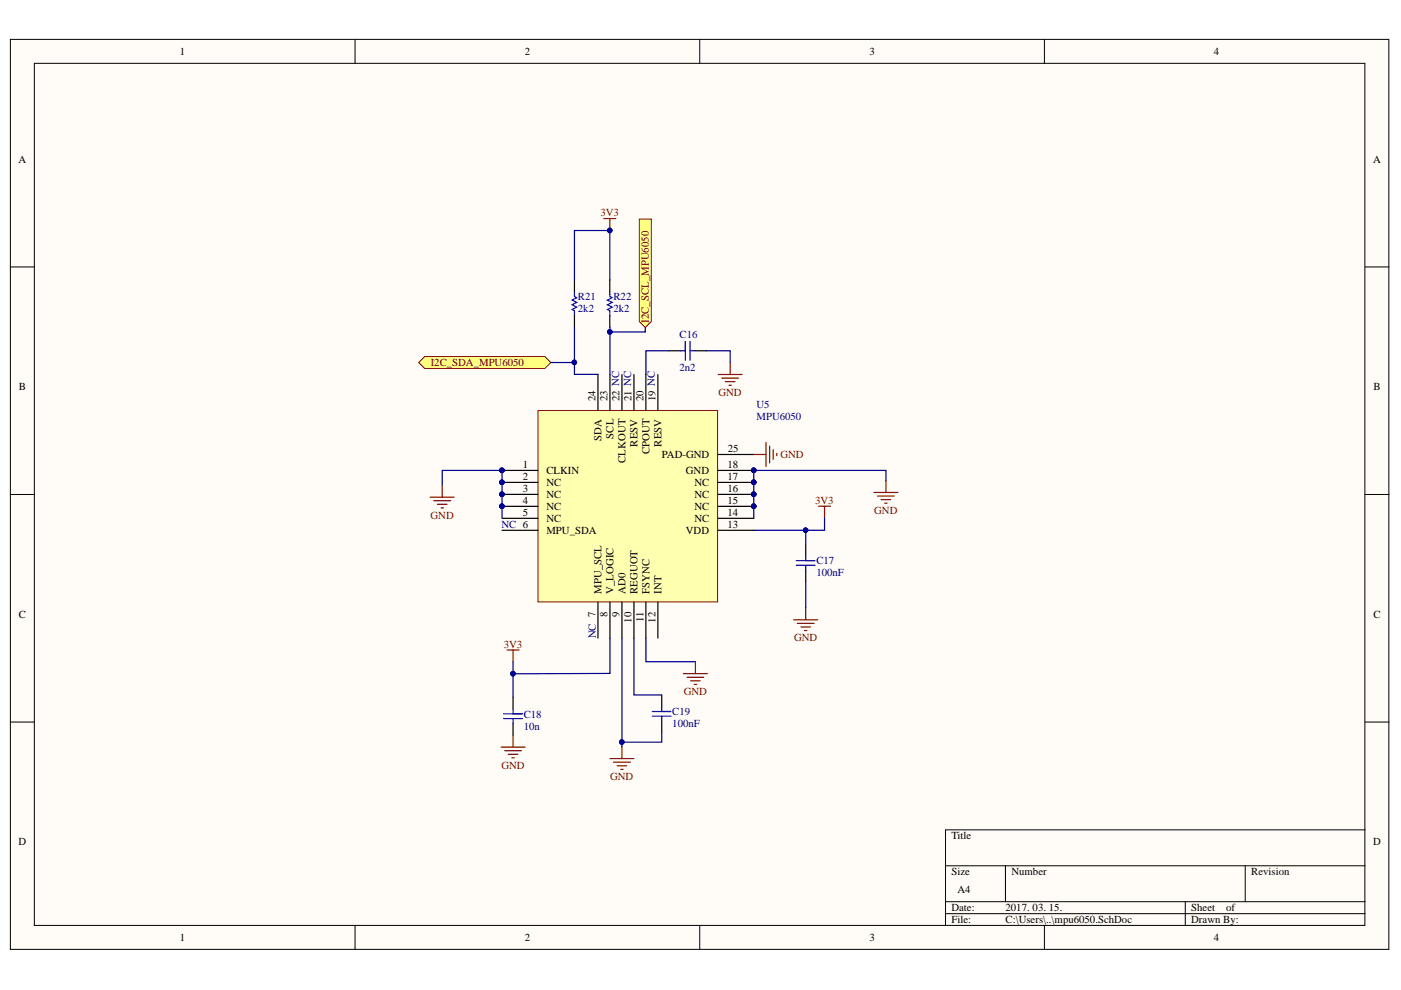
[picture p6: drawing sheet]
<svg xmlns="http://www.w3.org/2000/svg" width="297mm" height="210mm" viewBox="0 0 297 210" stroke-linecap="round" stroke-linejoin="round" font-family="sans-serif">
<g fill="#fffcf8" stroke="#000" stroke-width=".21">
<path d="M2.2 8.4h292.3v192.9h-292.3z"/>
<path d="M7.3 13.4h282.1v182.8h-282.1z"/>
</g>
<g fill="none" stroke="#000" stroke-width=".21">
<path d="M75.3 8.4v5M148.4 8.4v5M221.4 8.4v5M2.2 56.6h5.1M289.4 56.6h5.1M2.2 104.8h5.1M289.4 104.8h5.1M2.2 153.1h5.1M289.4 153.1h5.1M289.4 175.9h-88.9v20.4M75.3 196.3v5M148.4 196.3v5"/>
<path d="M200.5 183.6h88.9M200.5 191.2h88.9M200.5 193.7h88.9M213.2 183.6v7.6M221.4 196.3v5M251.3 191.2v5.1M264 183.6v7.6"/>
</g>
<path d="M107.5 137.8h2.6M108.8 137.8v2.5M131.9 158.3v2.5M129.3 160.8h5.1M130.1 161.6h3.5M130.8 162.4h2.1M131.6 163.1h.5" fill="none" stroke="#800000" stroke-width=".25"/>
<g fill="#ffff80" stroke="#800000" stroke-width=".21">
<path d="M135.5 46.4h2.6v21.8l-1.3 1.2-1.3-1.2z" fill-rule="evenodd"/>
<path d="M88.8 76.9l1.2-1.3h25.5l1.3 1.3-1.3 1.2h-25.5z" fill-rule="evenodd"/>
</g>
<g fill="none" stroke="#800000" stroke-width=".25">
<path d="M128 46.3h2.6M129.3 46.3v2.6M152.3 79.4h5.1M154.8 76.9v2.5M153 80.2h3.6M153.8 80.9h2M154.6 81.7h.5M91.2 105.4h5.1M92 106.2h3.5M92.7 106.9h2.1M93.5 107.7h.5M93.8 102.9v2.5"/>
<path d="M173.5 107.3h2.6M174.8 107.3v2.6M185.3 104.4h5.1M186.1 105.2h3.5M186.8 105.9h2M187.6 106.7h.5M187.8 101.9v2.5M168.3 131.4h5.1M169 132.2h3.6M169.8 132.9h2M170.6 133.7h.5M170.8 128.9v2.5"/>
<path d="M106.2 158.4h5.1M107 159.2h3.6M107.8 159.9h2M108.8 155.9v2.5M144.9 142.8h5.1M145.7 143.6h3.5M146.4 144.4h2.1M147.2 145.1h.5M147.4 140.3v2.5M108.5 160.7h.5"/>
</g>
<g fill="#000080" stroke="#000080" stroke-width=".21">
<circle cx="129.3" cy="48.9" r=".48"/>
<circle cx="170.8" cy="112.4" r=".48"/>
<circle cx="108.8" cy="142.8" r=".48"/>
<circle cx="121.8" cy="76.8" r=".48"/>
<circle cx="106.4" cy="99.7" r=".48"/>
<circle cx="106.4" cy="102.3" r=".48"/>
<circle cx="106.4" cy="104.8" r=".48"/>
<circle cx="106.4" cy="107.3" r=".48"/>
<circle cx="159.8" cy="107.3" r=".48"/>
<circle cx="159.8" cy="104.8" r=".48"/>
<circle cx="159.8" cy="102.3" r=".48"/>
<circle cx="159.8" cy="99.7" r=".48"/>
<circle cx="131.8" cy="157.3" r=".48"/>
<circle cx="129.3" cy="70.4" r=".48"/>
</g>
<g fill="none" stroke="#00f" stroke-width=".25">
<path d="M121.8 61.9v1l.5 .2-1 .5 1 .5-1 .5 1 .5-1 .5 .5 .3v1M129.3 61.9v1l.5 .2-1 .5 1 .5-1 .5 1 .5-1 .5 .5 .3v1M144.3 74.4h1v-2v4M146.3 72.4v4M146.3 74.4h1M168.8 119.9h4M170.8 117.9v1h2h-4M170.8 119.9v1M106.8 152.4h4M108.8 150.3v1h2h-4M108.8 152.4v.9M138.3 151.8h4"/>
<path d="M140.3 149.8v1.1h2h-4M140.3 151.8v1.1"/>
</g>
<path d="M121.8 59.4v2.5M129.3 59.4v2.5M121.8 66.9v2.5M129.3 66.9v2.5M141.8 74.4h2.5M147.3 74.4h2.5M170.8 115.4v2.5M170.8 120.9v2.5M108.8 147.9v2.4M108.8 153.3v2.6M140.3 147.4v2.4M140.3 152.9v2.5" fill="none" stroke="#000" stroke-width=".25"/>
<g fill="none" stroke="#000080" stroke-width=".25">
<path d="M121.8 59.4v-10.5h7.5v10.5M116.8 76.9h5M136.8 69.4v1h-7.5M141.8 74.4h-4.9v5M149.8 74.4h5v2.5M93.8 102.9v-3.2h12.6v10M170.8 112.4v3M174.8 109.9v2.5h-15M187.8 101.9v-2.2h-28v10.2M129.3 135.3v7.5l-20.5 .1v-2.6M134.4 135.3v12.1h5.9M136.9 135.3v5h10.5"/>
<path d="M170.8 123.4v5.5M108.8 142.9v5M140.3 155.4v2h-8.4"/>
</g>
<path d="M114.1 87h38v40.6h-38z" fill="#ffffb0" stroke="#800000" stroke-width=".21"/>
<g fill="none" stroke="#000" stroke-width=".25">
<path d="M126.8 79.4v7.6M129.3 79.4v7.6M131.9 79.4v7.6M134.4 79.4v7.6M136.9 79.4v7.6M139.5 79.4v7.6M106.4 99.7h7.7M152.2 99.7h7.6M152.2 96.4h7.7M106.4 102.3h7.7M106.4 104.8h7.7M106.4 107.4h7.7"/>
<path d="M106.4 109.9h7.7M106.4 112.4h7.7M152.2 102.3h7.6M152.2 104.8h7.6M152.2 107.4h7.6M152.2 109.9h7.6M152.2 112.4h7.6M126.8 127.7v7.6M129.3 127.7v7.6M131.9 127.7v7.6M134.4 127.7v7.6M136.9 127.7v7.6"/>
<path d="M139.5 127.7v7.6"/>
</g>
<g fill="#000080" stroke="#000080" stroke-width=".21">
<circle cx="106.4" cy="99.7" r=".48"/>
<circle cx="106.4" cy="102.3" r=".48"/>
<circle cx="106.4" cy="104.8" r=".48"/>
<circle cx="106.4" cy="107.3" r=".48"/>
<circle cx="159.8" cy="107.3" r=".48"/>
<circle cx="159.8" cy="104.8" r=".48"/>
<circle cx="159.8" cy="102.3" r=".48"/>
<circle cx="159.8" cy="99.7" r=".48"/>
<circle cx="121.8" cy="76.8" r=".48"/>
<circle cx="129.3" cy="70.4" r=".48"/>
<circle cx="131.8" cy="157.3" r=".48"/>
</g>
<path d="M121.8 69.4v10h5M129.3 69.4v10M131.9 135.3v23" fill="none" stroke="#000080" stroke-width=".25"/>
<path d="M159.9 96.4h2.5M162.4 93.8v5.1M163.2 94.6v3.5M163.9 95.3v2.1M164.7 96.1v.5" fill="none" stroke="#800000" stroke-width=".25"/>
<g font-size="2.3">
<text x="38.2" y="11.7">1</text>
<text x="111.2" y="11.7">2</text>
<text x="184.3" y="11.7">3</text>
<text x="257.4" y="11.7">4</text>
<text x="3.9" y="34.5">A</text>
<text x="291.1" y="34.5">A</text>
<text x="4" y="82.8">B</text>
<text x="291.2" y="82.8">B</text>
<text x="126.3" y="85" transform="rotate(-90 126.3 85)">24</text>
<text x="128.8" y="85" transform="rotate(-90 128.8 85)">23</text>
<text x="131.4" y="85" transform="rotate(-90 131.4 85)">22 NC</text>
<text x="133.9" y="85" transform="rotate(-90 133.9 85)">21 NC</text>
<text x="136.5" y="85" transform="rotate(-90 136.5 85)">20</text>
<text x="139" y="85" transform="rotate(-90 139 85)">19 NC</text>
<text x="127.5" y="93.4" transform="rotate(-90 127.5 93.4)">SDA</text>
<text x="130.1" y="93" transform="rotate(-90 130.1 93)">SCL</text>
<text x="135.2" y="94.7" transform="rotate(-90 135.2 94.7)">RESV</text>
<text x="140.3" y="94.7" transform="rotate(-90 140.3 94.7)">RESV</text>
<text x="154.3" y="95.9">25</text>
<text x="110.9" y="99.3">1</text>
<text x="110.9" y="101.8">2</text>
<text x="115.9" y="100.5">CLKIN</text>
<text x="132.6" y="98.1" transform="rotate(-90 132.6 98.1)">CLKOUT</text>
<text x="137.7" y="96.3" transform="rotate(-90 137.7 96.3)">CPOUT</text>
<text x="140.3" y="97.1">PAD-GND</text>
<text x="145.4" y="100.5">GND</text>
<text x="154.2" y="101.8">17</text>
<text x="154.2" y="99.3">18</text>
<text x="110.9" y="104.3">3</text>
<text x="110.9" y="106.9">4</text>
<text x="115.9" y="103.1">NC</text>
<text x="115.9" y="105.6">NC</text>
<text x="147.2" y="105.6">NC</text>
<text x="147.2" y="103.1">NC</text>
<text x="154.2" y="106.9">15</text>
<text x="154.2" y="104.3">16</text>
<text x="110.9" y="109.4">5</text>
<text x="115.9" y="108.1">NC</text>
<text x="115.9" y="110.7">NC</text>
<text x="115.9" y="113.2">MPU_SDA</text>
<text x="145.4" y="113.2">VDD</text>
<text x="147.2" y="110.7">NC</text>
<text x="147.2" y="108.1">NC</text>
<text x="154.2" y="111.9">13</text>
<text x="154.2" y="109.4">14</text>
<text x="127.5" y="125.9" transform="rotate(-90 127.5 125.9)">MPU_SCL</text>
<text x="130.1" y="125.9" transform="rotate(-90 130.1 125.9)">V_LOGIC</text>
<text x="132.6" y="125.9" transform="rotate(-90 132.6 125.9)">AD0</text>
<text x="135.2" y="125.9" transform="rotate(-90 135.2 125.9)">REGUOT</text>
<text x="137.7" y="125.9" transform="rotate(-90 137.7 125.9)">FSYNC</text>
<text x="140.3" y="125.9" transform="rotate(-90 140.3 125.9)">INT</text>
<text x="4" y="131">C</text>
<text x="128.8" y="130.9" transform="rotate(-90 128.8 130.9)">8</text>
<text x="131.4" y="130.9" transform="rotate(-90 131.4 130.9)">9</text>
<text x="136.5" y="131.9" transform="rotate(-90 136.5 131.9)">11</text>
<text x="291.2" y="131">C</text>
<text x="133.9" y="132" transform="rotate(-90 133.9 132)">10</text>
<text x="139" y="132" transform="rotate(-90 139 132)">12</text>
<text x="3.9" y="179.2">D</text>
<text x="201.7" y="178">Title</text>
<text x="291.1" y="179.2">D</text>
<text x="201.7" y="185.6">Size</text>
<text x="214.5" y="185.6">Number</text>
<text x="265.3" y="185.6">Revision</text>
<text x="203" y="189.4">A4</text>
<text x="201.7" y="193.2">Date:</text>
<text x="201.7" y="195.8">File:</text>
<text x="213.2" y="193.2">2017. 03. 15.</text>
<text x="213.2" y="195.8">C:\Users\..\mpu6050.SchDoc</text>
<text x="252.6" y="193.2">Sheet</text>
<text x="252.6" y="195.8">Drawn By:</text>
<text x="260" y="193.2">of</text>
<text x="38.2" y="199.6">1</text>
<text x="111.2" y="199.6">2</text>
<text x="184.3" y="199.6">3</text>
<text x="257.4" y="199.6">4</text>
</g>
<g font-size="2.3" fill="#800000">
<text x="127.3" y="45.8">3V3</text>
<text x="137.6" y="68.5" transform="rotate(-90 137.6 68.5)">I2C_SCL_MPU6050</text>
<text x="91.3" y="77.7">I2C_SDA_MPU6050</text>
<text x="152.3" y="84">GND</text>
<text x="165.5" y="97.1">GND</text>
<text x="172.8" y="106.8">3V3</text>
<text x="91.3" y="110">GND</text>
<text x="185.3" y="109">GND</text>
<text x="106.8" y="137.3">3V3</text>
<text x="168.3" y="136">GND</text>
<text x="145" y="147.4">GND</text>
<text x="106.3" y="163">GND</text>
<text x="129.3" y="165.4">GND</text>
</g>
<g font-size="2.3" fill="#000080">
<text x="122.5" y="63.7">R21</text>
<text x="130.1" y="63.7">R22</text>
<text x="122.5" y="66.2">2k2</text>
<text x="130.1" y="66.2">2k2</text>
<text x="144.1" y="71.6">C16</text>
<text x="144.1" y="78.7">2n2</text>
<text x="160.4" y="86.5">U5</text>
<text x="160.4" y="89.1">MPU6050</text>
<text x="106.3" y="111.9">NC 6</text>
<text x="173.1" y="119.7">C17</text>
<text x="173.1" y="122.2">100nF</text>
<text x="126.3" y="135.3" transform="rotate(-90 126.3 135.3)">NC 7</text>
<text x="111" y="152.2">C18</text>
<text x="111" y="154.7">10n</text>
<text x="142.5" y="151.6">C19</text>
<text x="142.5" y="154.2">100nF</text>
</g>
</svg>
